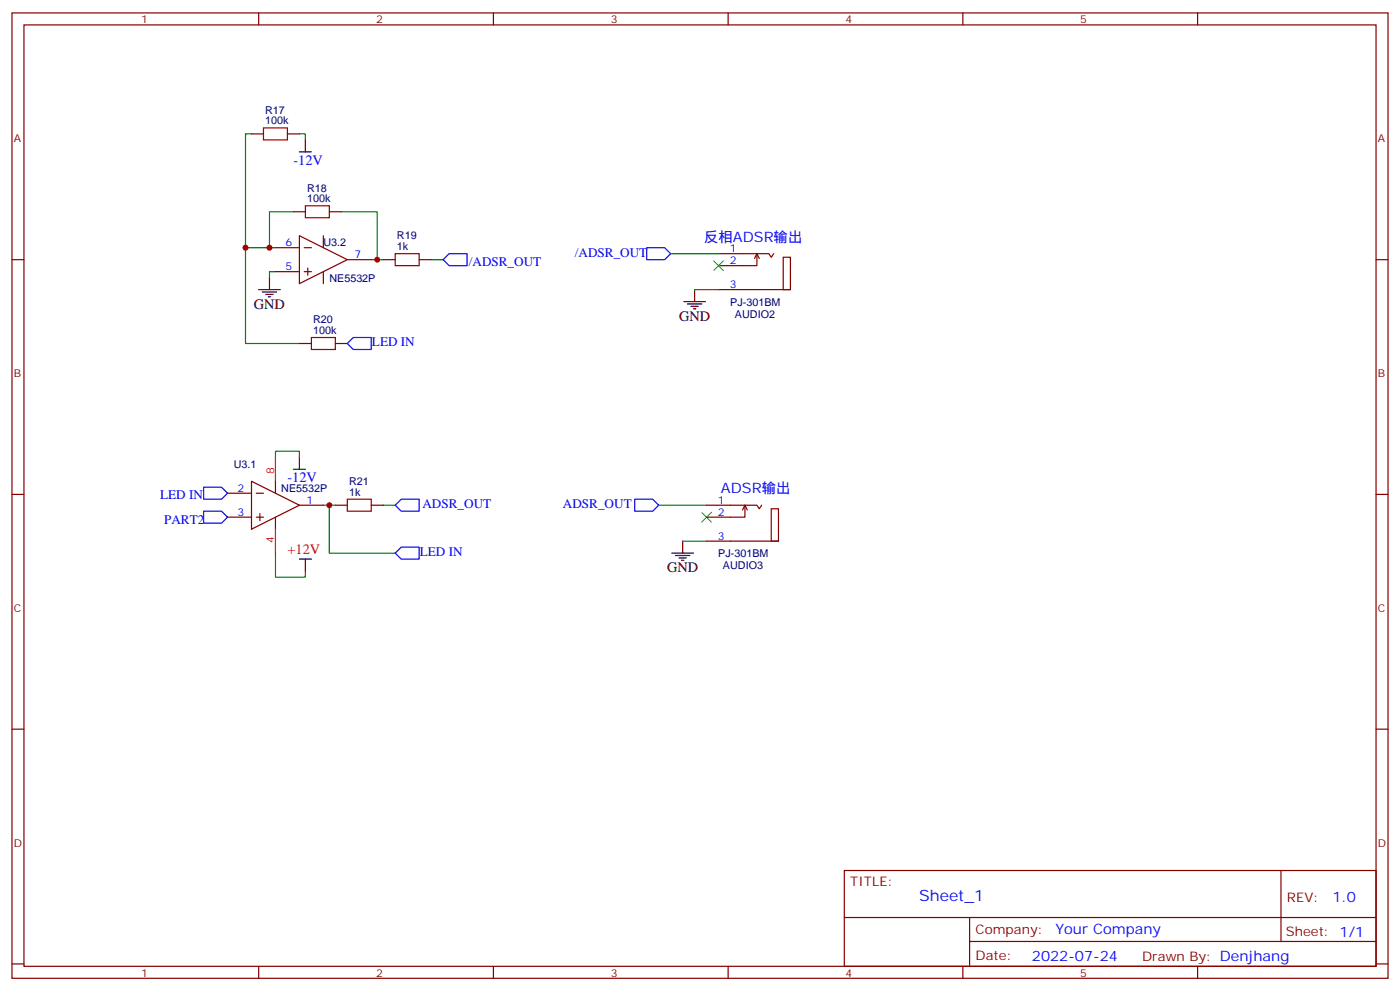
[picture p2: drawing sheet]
<svg xmlns="http://www.w3.org/2000/svg" width="412mm" height="292mm" viewBox="0 0 412 292" stroke-linecap="round" stroke-linejoin="round" font-family="sans-serif">
<g fill="none" stroke="#870000" stroke-width=".35">
<path d="M3.5 3.8h405.4v284.3h-405.4zM7.1 7.3h398.2v277.3h-398.2zM76.2 3.8v3.5M145.3 3.8v3.5M214.5 3.8v3.5M283.6 3.8v3.5M352.8 3.8v3.5M74.1 39.4h3.5M84.7 39.4h3.5M3.5 76.5h3.6M81.1 73h7.1M86.4 62.4h3.6"/>
<path d="M88.2 69.4l14.1 7.1-14.1 7zM89.6 73h2.1M90.7 79v2.1M95.2 69.4v3.6M97 62.4h3.5M102.3 76.5h7.1M112.9 76.5h3.5M123.5 76.5h3.5M211.7 74.7h14.8l.7 1.1 .7-1.1M222.2 76.1l.8-1.4 .7 1.4M223 74.7v3.5h-11.3M230.7 75.8h2.1v9.5h-2.1z"/>
<path d="M405.3 76.5h3.6M81.1 80h7.1M89.6 80h2.1M95.2 80v3.5M211.7 85.3h21.1M88.2 101.2h3.5M98.8 101.2h3.5M3.5 145.6h3.6M67 152.3h7.1M67 145.3h7.1M74.1 141.7l14.1 7.1-14.1 7.1zM75.5 152.3h2.1"/>
<path d="M75.5 145.3h2.1M76.6 151.3v2.1M81.1 141.7v3.6M81.1 152.3v3.6M88.2 148.8h7M98.8 148.8h3.5M109.4 148.8h3.5M208.1 148.8h14.9l.7 1.1 .7-1.1M208.1 159.4h21.2M218.7 150.2l.7-1.4 .7 1.4M219.4 148.8v3.5h-11.3M227.2 149.9h2.1v9.5h-2.1z"/>
<path d="M405.3 145.6h3.6M3.5 214.8h3.6M405.3 214.8h3.6M248.7 256.4h156.6v28.2h-156.6zM377.3 256.4v20.9M248.7 270.2h156.5M285.6 277.3h119.6M285.6 270.2v14.2M3.5 283.9h3.6M76.2 284.6v3.5M145.3 284.6v3.5M214.5 284.6v3.5"/>
<path d="M283.6 284.6v3.5M352.8 284.6v3.5M405.3 283.9h3.6"/>
</g>
<path d="M132.3 74.7h5.3v3.5h-5.3l-1.8-1.7zM190.5 73h5.3l1.8 1.7-1.8 1.8h-5.3zM102.3 101.2l1.8-1.8h5.3v3.5h-5.3zM60 150.6h5.3l1.7 1.7-1.7 1.8h-5.3zM60 143.5h5.3l1.7 1.8-1.7 1.7h-5.3zM116.4 148.8l1.8-1.8h5.3v3.6h-5.3zM187 147h5.3l1.7 1.8-1.7 1.8h-5.3zM116.4 162.9l1.8-1.8h5.3v3.6h-5.3z" fill="none" stroke="#00f" stroke-width=".35"/>
<g fill="none" stroke="#008700" stroke-width=".35">
<path d="M74.1 39.4h-1.8v33.6M88.2 39.4h1.8v1.8M79.4 73h1.7M86.4 62.4h-7v10.6h-7.1v28.2h15.9M100.5 62.4h10.6v14.1M109.4 76.5h3.5M127 76.5h3.5M197.6 74.7h14.1M81.1 80h-1.7v1.8M204.6 85.3h7.1M81.1 134.7v-1.8h7.1v1.8M95.2 148.8h3.6"/>
<path d="M97 148.8v14.1h19.4M112.9 148.8h3.5M194 148.8h14.1M201.1 159.4h7M81.1 162.9v7.1h8.9v-1.8"/>
</g>
<g fill="none" stroke="#000" stroke-width=".35">
<path d="M88.2 44.7h3.5M90 41.2v3.5M76.2 85.3h6.3M77.3 86h4.2M78.3 86.7h2.1M79 87.4h.7M79.4 81.8v3.5M201.4 88.8h6.4M202.5 89.5h4.2M203.6 90.2h2.1M204.3 90.9h.7M204.6 85.3v3.5"/>
<path d="M86.4 138.2h3.6M88.2 134.7v3.5M201.1 159.4v3.5M88.2 164.7h3.5M90 164.7v3.5M197.9 162.9h6.4M199 163.6h4.2M200 164.3h2.1M200.7 165h.7"/>
</g>
<path d="M77.6 37.7h7.1v3.5h-7.1zM90 60.6h7v3.5h-7zM116.4 74.7h7.1v3.5h-7.1zM91.7 99.4h7.1v3.5h-7.1zM102.3 147h7.1v3.6h-7.1z" fill="none" stroke="#a10000" stroke-width=".35"/>
<path d="M210.3 76.8l2.8 2.9M213.1 76.8l-2.8 2.9M206.7 150.9l2.8 2.8M209.5 150.9l-2.8 2.8" fill="none" stroke="#3c3" stroke-width=".35"/>
<path d="M81.1 134.7v7M81.1 155.9v7" fill="none" stroke="#f00" stroke-width=".35"/>
<g fill="#c00">
<circle cx="72.3" cy="73" r=".88"/>
<circle cx="111.1" cy="76.5" r=".88"/>
<circle cx="79.4" cy="73" r=".88"/>
<circle cx="97" cy="148.8" r=".88"/>
</g>
<text font-size="4.6" fill="#00f" x="270.8" y="265.4">Sheet_1</text>
<g font-size="4.2" fill="#00f">
<text x="86.4" y="48.6">-12V</text>
<text x="207.4" y="71.2">反相ADSR输出</text>
<text x="84.7" y="142">-12V</text>
<text x="212.4" y="145.3">ADSR输出</text>
<text x="392.5" y="265.7">1.0</text>
<text x="310.9" y="275.2">Your Company</text>
<text x="304" y="283">2022-07-24</text>
</g>
<g font-size="4.2">
<text x="74.8" y="90.9">GND</text>
<text x="200.1" y="94.5">GND</text>
<text x="196.5" y="168.6">GND</text>
</g>
<text font-size="4.2" fill="#f00" x="84.7" y="163.2">+12V</text>
<g font-size="3.9" fill="#00f">
<text x="169.4" y="75.6">/ADSR_OUT</text>
<text x="138.1" y="78.2">/ADSR_OUT</text>
<text x="109.6" y="102">LED IN</text>
<text x="47.2" y="147">LED IN</text>
<text x="124.4" y="149.6">ADSR_OUT</text>
<text x="165.8" y="149.6">ADSR_OUT</text>
<text x="48.3" y="154.2">PART2</text>
<text x="123.7" y="163.8">LED IN</text>
</g>
<g font-size="3.9" fill="#800">
<text x="250.5" y="261">TITLE:</text>
<text x="379.1" y="265.7">REV:</text>
<text x="287.4" y="275.2">Company:</text>
<text x="378.7" y="275.8">Sheet: 1/1</text>
<text x="287.4" y="282.9">Date:</text>
<text x="336.4" y="282.9">Drawn By: Denjhang</text>
</g>
<g font-size="3.2" fill="#800">
<text x="41.6" y="6.8">1</text>
<text x="110.8" y="6.8">2</text>
<text x="179.9" y="6.8">3</text>
<text x="249.1" y="6.8">4</text>
<text x="318.2" y="6.8">5</text>
<text x="4.1" y="41.9">A</text>
<text x="405.9" y="41.9">A</text>
<text x="4.1" y="111.1">B</text>
<text x="405.9" y="111.1">B</text>
<text x="4.1" y="180.2">C</text>
<text x="405.9" y="180.2">C</text>
<text x="4.1" y="249.3">D</text>
<text x="405.9" y="249.3">D</text>
<text x="41.6" y="287.6">1</text>
<text x="110.8" y="287.6">2</text>
<text x="179.9" y="287.6">3</text>
<text x="249.1" y="287.6">4</text>
<text x="318.2" y="287.6">5</text>
</g>
<g font-size="3.2" fill="#000080">
<text x="78.1" y="33.5">R17</text>
<text x="78.1" y="36.6">100k</text>
<text x="90.5" y="59.5">100k</text>
<text x="90.5" y="56.4">R18</text>
<text x="116.9" y="70.5">R19</text>
<text x="95.3" y="72.3">U3.2</text>
<text x="116.9" y="73.7">1k</text>
<text x="97" y="82.9">NE5532P</text>
<text x="92.2" y="95.2">R20</text>
<text x="215.1" y="90">PJ-301BM</text>
<text x="216.5" y="93.5">AUDIO2</text>
<text x="92.2" y="98.4">100k</text>
<text x="68.8" y="137.8">U3.1</text>
<text x="102.8" y="142.9">R21</text>
<text x="82.9" y="144.8">NE5532P</text>
<text x="102.8" y="146">1k</text>
<text x="211.6" y="164.1">PJ-301BM</text>
<text x="213" y="167.6">AUDIO3</text>
</g>
<g font-size="3.2" fill="#00f">
<text x="84.1" y="72.6">6</text>
<text x="104.4" y="76.1">7</text>
<text x="214.9" y="77.9">2</text>
<text x="214.9" y="74.4">1</text>
<text x="84.1" y="79.7">5</text>
<text x="214.9" y="84.9">3</text>
<text x="69.9" y="144.9">2</text>
<text x="90.3" y="148.4">1</text>
<text x="211.4" y="148.4">1</text>
<text x="69.9" y="152">3</text>
<text x="211.4" y="152">2</text>
<text x="211.4" y="159">3</text>
</g>
<g font-size="3.2" fill="#f00">
<text x="80.8" y="139.6" transform="rotate(-90 80.8 139.6)">8</text>
<text x="80.8" y="160" transform="rotate(-90 80.8 160)">4</text>
</g>
</svg>
